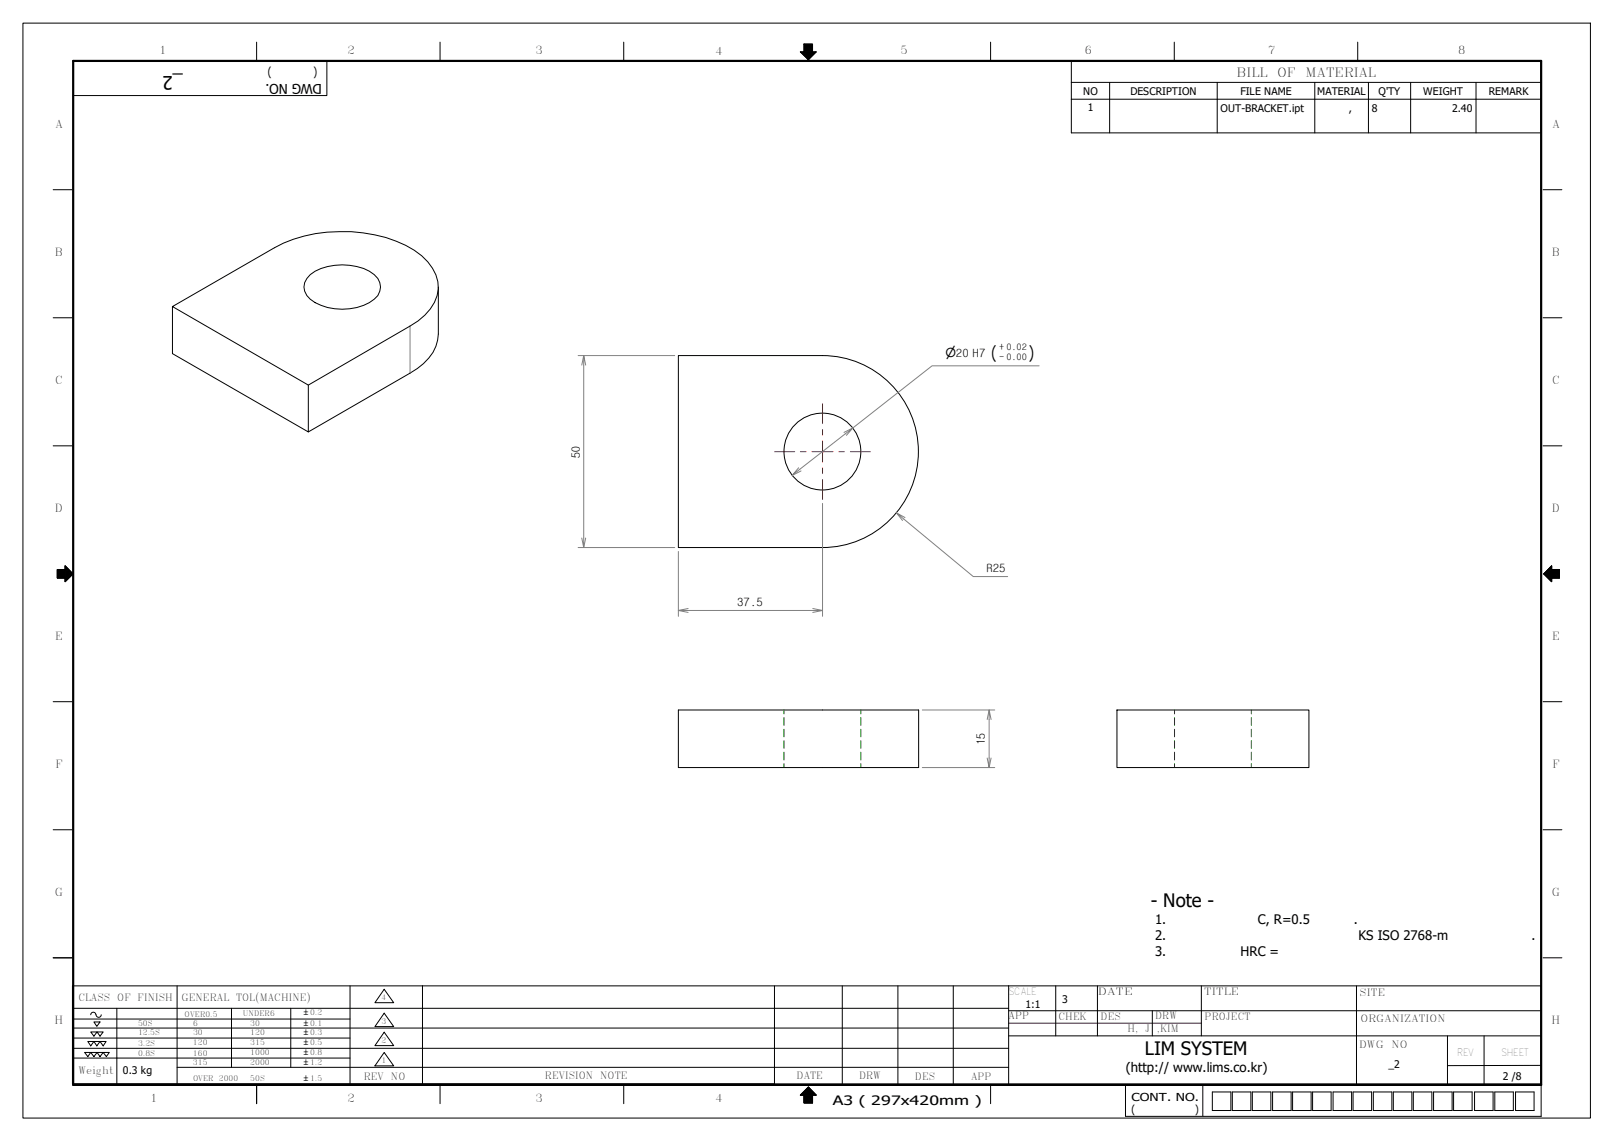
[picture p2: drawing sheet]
<svg xmlns="http://www.w3.org/2000/svg" width="420mm" height="297mm" viewBox="0 0 420 297" stroke-linecap="round" stroke-linejoin="round" font-family="sans-serif">
<g fill="none" stroke="#000" stroke-width=".26">
<path d="M212.5 13.5l-2.1 2M44.9 79.8v12.3l35.4 20.3v-12.1l-35.4-20.5 26.5-15.3a39.1 39.1 0 0 1 31.7-1.7 16.9 16.9 0 0 1 10.4 8.8 9.4 9.4 0 0 1-2.9 10.4l-1.8 1.6-2.1 1.3M80.8 71.5a14.9 14.9 0 0 1 16.6 0 3.9 3.9 0 0 1 0 6.4 14.6 14.6 0 0 1-16.6 0 3.9 3.9 0 0 1 0-6.4zM114.1 87a11.3 11.3 0 0 1-5.5 8.9l-1.9 1.2M176.6 92.6h37.5a25 25 0 0 1 25 25 25 25 0 0 1-25 24.9h-37.5zM176.6 184.8h62.5v15h-62.5zM290.8 184.8h49.9v15h-49.9z"/>
<circle cx="214.1" cy="117.6" r="10"/>
</g>
<g fill="none" stroke="#008000" stroke-width=".26">
<path d="M204.1 184.8v1.1M204.1 186.8v2M204.1 189.9v1.9M204.1 192.8v2M204.1 195.8v2.1M204.1 198.8v1M224.1 184.8v1.1M224.1 186.8v2M224.1 189.9v1.9M224.1 192.8v2M224.1 195.8v2.1M224.1 198.8v1"/>
<path d="M305.8 184.8v1.1M305.8 186.8v2M305.8 189.9v1.9M305.8 192.8v2M305.8 195.8v2.1M305.8 198.8v1M325.8 184.8v1.1M325.8 186.8v2M325.8 189.9v1.9M325.8 192.8v2M325.8 195.8v2.1M325.8 198.8v1"/>
</g>
<path d="M106.7 84.9v12.2" fill="none" stroke="#808080" stroke-width=".26"/>
<g fill="none" stroke="#000" stroke-width=".26">
<path d="M66.8 11v4.9M85.1 16.1v8.8h-66.1M114.6 11v4.9M162.4 11v4.9M257.9 11v4.9M305.7 11v4.9M353.4 11v4.9M13.8 49.4h4.9M401.7 49.4h4.9M114.1 74.7v12.3M13.8 82.7h4.9M106.7 97.1l-26.4 15.3"/>
<path d="M106.7 84.9l-26.4 15.4M401.7 82.7h4.9M13.8 116.1h4.9M401.7 116.1h4.9M14.9 148.3h2.1v-1l2 2.1-2 2v-.9h-2.1zM13.8 182.7h4.9M401.7 182.7h4.9M13.8 216h4.9M401.7 216h4.9M13.8 249.4h4.9M401.7 249.4h4.9M66.8 282.4v4.9"/>
<path d="M114.6 282.4v4.9M162.4 282.4v4.9M257.9 282.4v4.9M313.1 282.4v8.1M315.6 284.3h4.8v4.8h-4.8zM320.8 284.3h4.8v4.8h-4.8zM326 284.3h4.8v4.8h-4.8zM331.3 284.3h4.8v4.8h-4.8zM336.5 284.3h4.8v4.8h-4.8zM341.7 284.3h4.8v4.8h-4.8zM347 284.3h4.9v4.8h-4.9zM352.2 284.3h4.9v4.8h-4.9z"/>
<path d="M357.5 284.3h4.8v4.8h-4.8zM362.7 284.3h4.8v4.8h-4.8zM367.9 284.3h4.8v4.8h-4.8zM373.2 284.3h4.8v4.8h-4.8zM378.4 284.3h4.8v4.8h-4.8zM383.9 284.3h4.8v4.8h-4.8zM389.1 284.3h4.9v4.8h-4.9zM394.5 284.3h4.9v4.8h-4.9zM401.2 282.4v8.2h-108.2"/>
</g>
<!-- layer: 0 -->
<path d="M401.9 149.4l2-1.1v2.2zM401.9 149.4l2 1.1v.9zM403.9 147.3v1l-2 1.1zM403.9 148.3h2.1v2.2zM403.9 148.3l2.1 2.2h-2.1zM209.3 285.1l2.2 2h-2.2zM209.3 285.1h2.2v2zM210.4 283l1.1 2.1h-2.2zM210.4 283l2.1 2.1h-1zM208.3 285.1l2.1-2.1-1.1 2.1z" fill="#000" stroke="#000" stroke-width=".26"/>
<path d="M14.9 148.3h2.1l-2.1 2.2zM17 148.3v2.2h-2.1zM17 148.3l2 1.1-2 1.1zM17 150.5l2-1.1-2 2zM17 147.3l2 2.1-2-1.1z" fill="#000" stroke="#000" stroke-width=".26"/>
<path d="M209.3 13.5h2.2l-1.1 2zM208.3 13.5h1l1.1 2zM209.3 11.5h2.2v2zM209.3 11.5l2.2 2h-2.2zM211.5 13.5h1l-2.1 2z" fill="#000" stroke="#000" stroke-width=".26"/>
<g fill="none" stroke="#000" stroke-width=".26">
<path d="M278.9 21.4v-5.5h122.3v5.5M278.9 21.4h122.3v4.4M278.9 21.4v13.2h122.3v-8.8M278.9 25.8h122.3M288.9 21.4v13.2M316.9 21.4v13.2M342.3 21.4v13.2M356.2 21.4v13.2M367.2 21.4v13.2M384.2 21.4v13.2M46.1 256.7v25.5M91.1 256.7v25.5"/>
<path d="M100 257.5l2.5 3.5h-4.9zM110 256.6v25.6M201.6 256.7v25.5h-182.7v-25.5h382.3v25.5h-382.3M219.3 256.7v25.7M233.7 256.7v25.7M248.2 256.7v25.5M262.6 256.7v25.5M274.8 256.7v13M285.7 256.7v13M312.7 256.7v13M353.1 256.7v25.5M18.9 275.4h72.2"/>
<path d="M18.9 270.2h72.2M18.9 265.3h72.2M18.9 267.6h243.6M18.9 262.5h243.7M18.9 272.9h243.7M22 274h1.6l-.7 1.1zM22.9 271.1h1.5l-.8 1.2zM23.6 274h1.7l-.9 1.1zM23.6 268.7h1.7l-.9 1zM23.6 264.2a.67 .67 0 0 1 .7-.7 .67 .67 0 0 1 .7 .7M24.4 271.1h1.6l-.8 1.2zM24.4 266.1h1.6l-.8 1.1z"/>
<path d="M25 264.2a.67 .67 0 0 0 .7 .6 .67 .67 0 0 0 .7-.6M25.3 274h1.6l-.9 1.1zM25.3 268.7h1.6l-.9 1zM26 271.1h1.6l-.7 1.2zM26.9 274h1.5l-.7 1.1zM30.4 262.5v19.7M46.1 277.9h216.5M60.3 262.5v15.4M75.7 262.5v15.4M100 263.8l2.5 3.5h-4.9zM100 268.7l2.5 3.5h-4.9zM100 274l2.5 3.5h-4.9z"/>
<path d="M262.6 263.1h138.6M262.6 269.7h138.6M300 263.1v6.6M376.8 269.7v12.5M386.3 269.7v12.5M401.2 277.4h-24.4"/>
</g>
<!-- layer: SkizziergeometrieWIN-ISO -->
<path d="M6 6h408v285.1h-408z" fill="none" stroke="#000" stroke-width=".26"/>
<!-- layer: 0 -->
<path d="M212.5 13.5h-1v-2h-2.2v2h-1l2.1 2M14.9 148.3h2.1v-1l2 2.1-2 2v-.9h-2.1zM403.9 147.3v1h2.1v2.2h-2.1v.9l-2-2zM208.3 285.1l2.1-2.1 2.1 2.1h-1v2h-2.2v-2zM293 282.4v8.2" fill="none" stroke="#000" stroke-width=".26"/>
<path d="M19 15.9h382.2v266.5h-382.2z" fill="none" stroke="#000" stroke-width=".57"/>
<path d="M262.6 266.4h50.1" fill="none" stroke="#400040" stroke-width=".26"/>
<path d="M201.6 117.6h5.3M208.3 117.6h1.6M211.4 117.6h5.5M214.1 105.1v5.2M214.1 111.8v1.5M214.1 114.8v5.5M218.4 117.6h1.4M221.4 117.6h5.2M214.1 121.8v1.5M214.1 124.8v5.2" fill="none" stroke="#f00" stroke-width=".26"/>
<g fill="none" stroke="#808080" stroke-width=".26">
<path d="M150.5 92.6h25.1M152 92.6l-.6 2.4M152.5 95l-.5-2.4v49.9l-.6-2.4M270.5 95.2h-27.9l-20.6 16.2-2.3 1.2M220.3 113.3l1.7-1.9-15.8 12.3 1.7-1.9M208.5 122.6l-2.3 1.1M214.1 131v29.5M233.4 133.5l1.5 2M235.6 134.7l-2.2-1.2 20 16.6h8.9M150.5 142.5h25.1M152.5 140.1l-.5 2.4M176.6 158.9l2.5 .5"/>
<path d="M176.6 143.6v16.9M179.1 158.4l-2.5 .5h37.5l-2.5 .5M211.6 158.4l2.5 .5M240.1 184.8h18.9M240.1 199.8h18.9M257.5 184.8l-.5 2.5M258 187.3l-.5-2.5v15l-.5-2.5M258 197.3l-.5 2.5"/>
</g>
<g font-size="4.8">
<text x="47.6" y="19.7" transform="rotate(180 47.6 19.7)">_2</text>
<text x="257.6" y="93.7">(</text>
<text x="267.3" y="93.7">)</text>
<text x="299.6" y="236.1">- Note -</text>
<text x="298" y="274.6">LIM SYSTEM</text>
</g>
<text font-size="3.5" x="83.8" y="21.8" transform="rotate(-180 83.8 21.8)">DWG NO.</text>
<g font-size="3.4">
<text x="300.7" y="240.6">1.</text>
<text x="300.7" y="244.7">2.</text>
<text x="327.5" y="240.6">C, R=0.5</text>
<text x="352.4" y="240.6">.</text>
<text x="353.6" y="244.7">KS ISO 2768-m</text>
<text x="398.7" y="244.7">.</text>
<text x="300.7" y="248.8">3.</text>
<text x="322.9" y="248.8">HRC =</text>
<text x="293.1" y="279.1">(http:// www.lims.co.kr)</text>
<text x="216.8" y="287.6">A3 ( 297x420mm )</text>
</g>
<g font-size="3.3">
<text x="321.9" y="19.9">BILL</text>
<text x="332.5" y="19.9">OF</text>
<text x="339.9" y="19.9">MATERIAL</text>
</g>
<text font-size="3.2" x="246.1" y="93">⌀20 H7</text>
<g font-size="3.1">
<text x="70.7" y="18.1" transform="rotate(180 70.7 18.1)">)</text>
<text x="82.5" y="18.1" transform="rotate(180 82.5 18.1)">(</text>
</g>
<g font-size="3">
<text x="150.9" y="119.2" transform="rotate(-90 150.9 119.2)">50</text>
<text x="256.9" y="149">R25</text>
<text x="192" y="157.8">37.5</text>
<text x="256.4" y="194" transform="rotate(-90 256.4 194)">15</text>
</g>
<g font-size="2.9">
<text x="41.5" y="14.1">1</text>
<text x="90.4" y="14.1">2</text>
<text x="139.4" y="14.1">3</text>
<text x="186.2" y="14.2">4</text>
<text x="234.4" y="14.1">5</text>
<text x="282.4" y="14.1">6</text>
<text x="330.1" y="14.1">7</text>
<text x="379.6" y="14.1">8</text>
<text x="14.4" y="33.3">A</text>
<text x="404.1" y="33.3">A</text>
<text x="14.3" y="66.6">B</text>
<text x="404" y="66.6">B</text>
<text x="14.4" y="99.9">C</text>
<text x="404.1" y="99.9">C</text>
<text x="14.3" y="133.2">D</text>
<text x="404" y="133.2">D</text>
<text x="14.4" y="166.5">E</text>
<text x="404.1" y="166.5">E</text>
<text x="14.4" y="199.9">F</text>
<text x="404.1" y="199.9">F</text>
<text x="14.3" y="233.2">G</text>
<text x="404" y="233.2">G</text>
<text x="14.2" y="266.5">H</text>
<text x="403.9" y="266.5">H</text>
<text x="39.1" y="286.9">1</text>
<text x="90.4" y="286.8">2</text>
<text x="139.4" y="286.8">3</text>
<text x="186.2" y="286.8">4</text>
<text x="294.6" y="286.5">CONT. NO.</text>
<text x="294.6" y="289.9">(</text>
<text x="311.1" y="289.9">)</text>
</g>
<g font-size="2.7">
<text x="282" y="24.7">NO</text>
<text x="283.1" y="29">1</text>
<text x="294.3" y="24.7">DESCRIPTION</text>
<text x="317.8" y="29.1">OUT-BRACKET.ipt</text>
<text x="322.9" y="24.6">FILE NAME</text>
<text x="342.9" y="24.6">MATERIAL</text>
<text x="351.2" y="29.1">,</text>
<text x="357.1" y="29.1">8</text>
<text x="358.8" y="24.7">Q'TY</text>
<text x="370.5" y="24.7">WEIGHT</text>
<text x="378" y="29.1">2.40</text>
<text x="387.5" y="24.6">REMARK</text>
<text x="267" y="262.4">1:1</text>
<text x="276.5" y="261.2">3</text>
<text x="32" y="279.6">0.3 kg</text>
<text x="361.4" y="278">_2</text>
<text x="391.2" y="281.1">2 /8</text>
</g>
<g font-size="2.6">
<text x="20.4" y="260.5">CLASS</text>
<text x="30.5" y="260.5">OF FINISH</text>
<text x="47.2" y="260.7">GENERAL TOL(MACHINE)</text>
<text x="262.6" y="258.9">SCALE</text>
<text x="285.8" y="259.1">DATE</text>
<text x="313.5" y="259.1">TITLE</text>
<text x="353.9" y="259.4">SITE</text>
<text x="262.6" y="265.2">APP</text>
<text x="275.5" y="265.4">CHEK</text>
<text x="286.5" y="265.5">DES</text>
<text x="293.5" y="268.8">H, J</text>
<text x="300.7" y="265.3">DRW</text>
<text x="301.2" y="268.8">,KIM</text>
<text x="313.6" y="265.6">PROJECT</text>
<text x="354.1" y="266.1">ORGANIZATION</text>
<text x="353.8" y="272.7">DWG</text>
<text x="362.3" y="272.7">NO</text>
<text x="379.3" y="274.9">REV</text>
<text x="390.8" y="274.9">SHEET</text>
<text x="20.4" y="279.5">Weight</text>
<text x="94.7" y="281.2">REV NO</text>
<text x="141.9" y="281">REVISION</text>
<text x="156.3" y="281">NOTE</text>
<text x="207.3" y="280.8">DATE</text>
<text x="223.6" y="280.8">DRW</text>
<text x="238.1" y="281.1">DES</text>
<text x="252.8" y="281">APP</text>
</g>
<g font-size="2.3">
<text x="260.2" y="93.8">- 0.00</text>
<text x="260.2" y="91">+ 0.02</text>
</g>
<g font-size="2">
<text x="99.3" y="260.3">4</text>
<text x="35.9" y="267.2">50S</text>
<text x="35.9" y="269.5">12.5S</text>
<text x="48.1" y="264.7">OVER0.5</text>
<text x="50.3" y="267.1">6</text>
<text x="50.3" y="269.5">30</text>
<text x="63.2" y="264.5">UNDER6</text>
<text x="65.2" y="267.1">30</text>
<text x="65.2" y="269.4">120</text>
<text x="79.1" y="264.3">±0.2</text>
<text x="79.1" y="267.1">±0.1</text>
<text x="79.1" y="269.5">±0.3</text>
<text x="99.3" y="266.5">3</text>
<text x="35.9" y="272.2">3.2S</text>
<text x="35.9" y="274.8">0.8S</text>
<text x="50.2" y="272.1">120</text>
<text x="50.2" y="274.8">160</text>
<text x="65.2" y="272.1">315</text>
<text x="65.2" y="274.7">1000</text>
<text x="79.1" y="272.1">±0.5</text>
<text x="79.1" y="274.8">±0.8</text>
<text x="99.3" y="271.5">2</text>
<text x="50.2" y="277.4">315</text>
<text x="50.3" y="281.4">OVER 2000</text>
<text x="65.2" y="277.3">2000</text>
<text x="65.2" y="281.4">50S</text>
<text x="79.1" y="277.4">±1.2</text>
<text x="79.1" y="281.4">±1.5</text>
<text x="99.3" y="276.7">1</text>
</g>
</svg>
